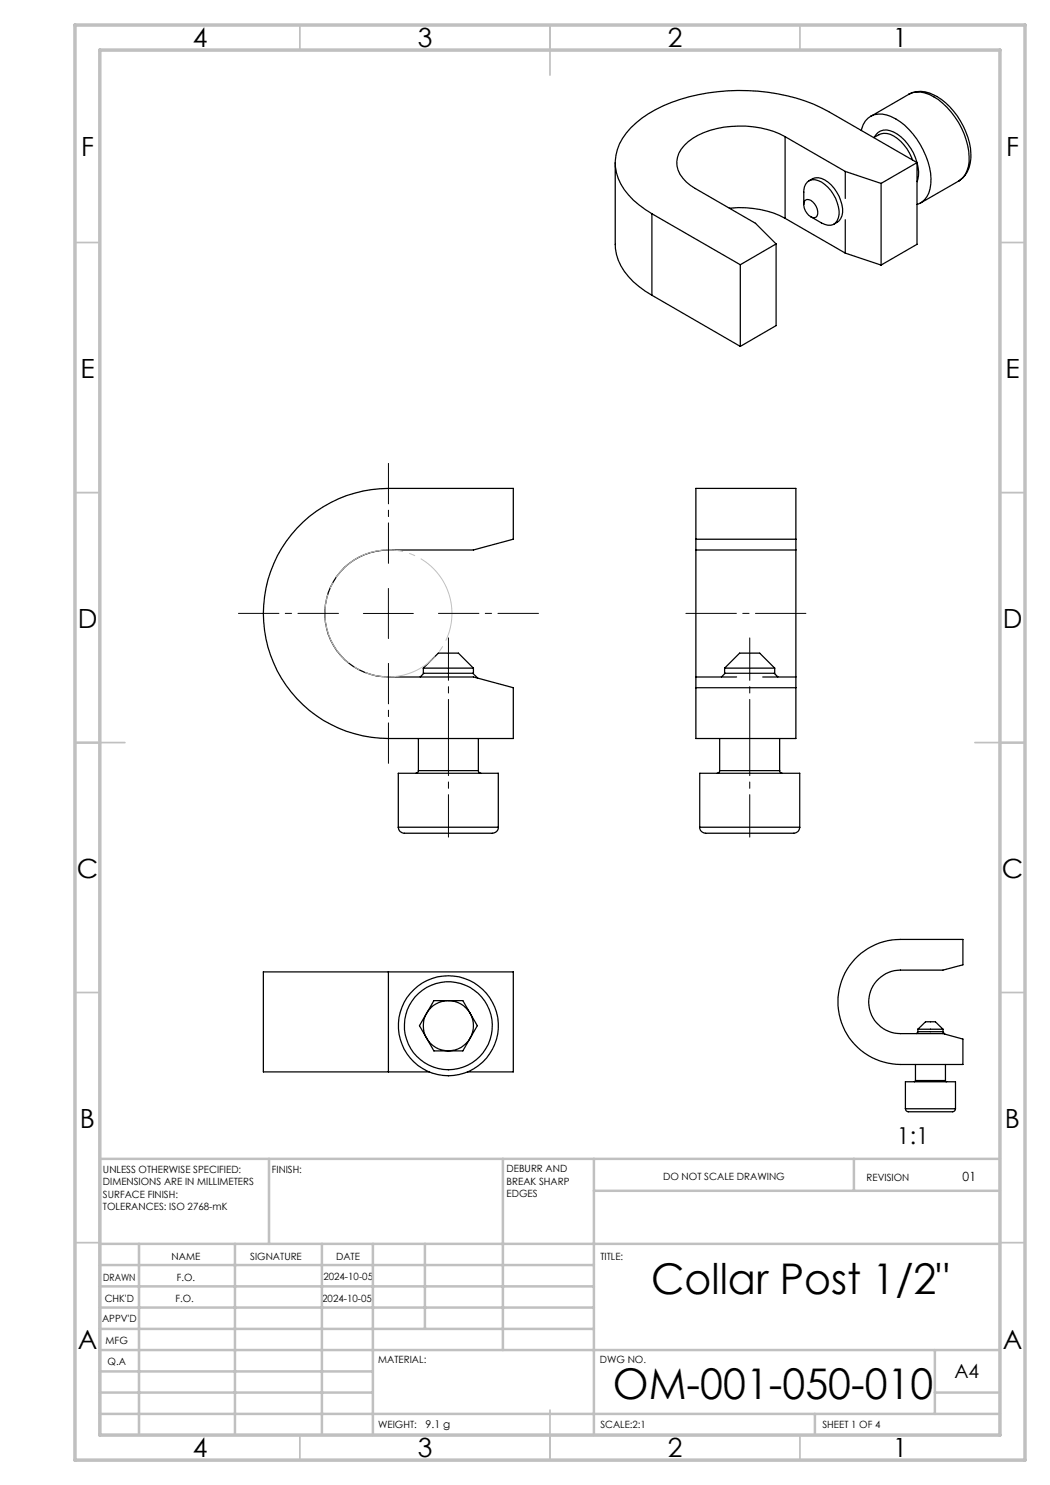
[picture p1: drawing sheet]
<svg xmlns="http://www.w3.org/2000/svg" width="210mm" height="297mm" viewBox="0 0 210 297" stroke-linecap="round" stroke-linejoin="round" font-family="sans-serif">
<g fill="none" stroke="#000" stroke-width=".25">
<path d="M181.8 18.8a5.3 5.3 0 0 1 5.6 .5 14.9 14.9 0 0 1 6.8 12.4 5.3 5.3 0 0 1-2.5 4.5h.1M181.8 18.8a4.8 4.8 0 0 1 5 .6 15.3 15.3 0 0 1 7 12.9 4.6 4.6 0 0 1-2 3.9M181.8 18.8l-7.7 4.5M123 32.5v16.4a10.9 10.9 0 0 0 4.8 8.4l2.6 1.8M157 27.3a19.8 19.8 0 0 0-18.4 .4 5.9 5.9 0 0 0-3.2 5.5 6.9 6.9 0 0 0 3.7 4.5l12 7 4.1 4.1M157 27.3l12.1 7M157 27.3v16.4M161.8 36.2a2.8 2.8 0 0 1 3.8 .2 7.4 7.4 0 0 1 2.8 6.8 2.53 2.53 0 0 1-1.6 1.6M169.1 34.3l7.1 2.4M169.1 34.3v5.4M172.3 26.1a3.8 3.8 0 0 1 5-3.1 14 14 0 0 1 8.3 9.3 9 9 0 0 1-.2 7 3.5 3.5 0 0 1-2 1.6M174.7 27.5a3.4 3.4 0 0 1 4.8 .2 9.4 9.4 0 0 1 3 4.3"/>
<path d="M174.9 27.4a2.61 2.61 0 0 1 3.9-1 9.8 9.8 0 0 1 4.9 8.8l-.3 1.1M176.2 36.7v16.3M183.4 32.5l-17.7-10.2a38.6 38.6 0 0 0-24.1-3.7 27.2 27.2 0 0 0-15.4 7 9.3 9.3 0 0 0-.5 13.4 19.4 19.4 0 0 0 4.7 3.8M183.4 32.5l-7.2 4.2M183.4 32.5v16.4l-7.2 4.1M191.8 36.2l-7.7 4.4M130.4 42.8l17.7 10.1M130.4 42.8v16.3M130.4 59.1l17.7 10.2M145.9 41.6a20.1 20.1 0 0 1 11.1 2.1M148.1 52.9v16.4M155.2 48.8l-7.1 4.1"/>
<path d="M155.2 48.8v16.3l-7.1 4.2M157 43.7l12.1 6.9M160.8 40.9a7.4 7.4 0 0 1 .3-4 1.89 1.89 0 0 1 2.5-.8 7.2 7.2 0 0 1 4.1 7.5 1.89 1.89 0 0 1-2.8 1.3l-2.7-1.5M161.1 40a1.7 1.7 0 0 1 2.1 1.3 1.98 1.98 0 0 1 0 2.1 1.82 1.82 0 0 1-2.1-1.2 1.98 1.98 0 0 1 0-2.2zM169.1 44v6.6M169.1 50.6l7.1 2.4M59.4 105.6a25 25 0 0 1 18.3-7.9h25v10.1l-8 2.2h-17a12.7 12.7 0 0 0-12.7 12.7 12.7 12.7 0 0 0 12.7 12.7h17l8 2.1v10.2h-25a25 25 0 0 1-22.9-15.1 25 25 0 0 1 4.6-27zM139.2 110v25.4M139.2 110v-12.3h20v12.3M139.2 110h20M139.2 107.8h20M159.2 110v25.4"/>
<path d="M84.7 133.6l3-3h4l3 3M84.7 133.6h10M84.7 133.6v1.1h10v-1.1M84.8 134.7l-.8 .7M94.5 134.7l1.1 .9M139.2 135.4h8.1M139.2 135.4v12.3h20v-12.3M139.2 137.5h20M144.9 133.6l3-3h4l3 3M144.9 133.6h10M144.9 133.6v1.1h10v-1.1M145 134.7l-.7 .7"/>
<path d="M152.5 135.4h6.7M154.8 134.7l.8 .7M83.7 154.1l-.2 .4-.3 .2M83.7 154.1h12M83.7 147.7v6.4M95.7 154.1v.3l.5 .3M95.7 147.7v6.4M143.9 154.1v.3l-.5 .3M143.9 154.1h12M143.9 147.7v6.4M155.9 154.1l.2 .4 .3 .2M155.9 147.7v6.4"/>
<path d="M79.7 165.4a1.41 1.41 0 0 0 1.8 1.2h15.4a2.82 2.82 0 0 0 2.6-.5l.2-.7M79.7 165.4v-10.7h20v10.7M79.7 165.4h20M139.9 165.4a1.39 1.39 0 0 0 1.9 1.2h15.5a2.6 2.6 0 0 0 2.4-.5l.2-.7M139.9 165.4v-10.7h20v10.7M139.9 165.4h20M77.7 194.4h-25v20h25M77.7 194.4h25v20h-9.2M77.7 194.4v20M171 191.8a12.5 12.5 0 0 1 9.1-3.9h12.5v5.1l-4 1h-8.5a6.4 6.4 0 0 0-6.4 6.4 6.4 6.4 0 0 0 6.4 6.3h8.5l4 1.1v5.1h-12.5a12.5 12.5 0 0 1-11.5-7.5 12.5 12.5 0 0 1 2.4-13.6zM77.7 214.4h8.1M86.8 200.1h5.8l2.9 5-2.9 5.1h-5.8l-2.9-5.1z"/>
<path d="M183.1 216.1l-.3 .3M183.1 216.1h6M183.1 212.9v3.2M183.6 205.8l1.5-1.4h2l1.5 1.4M183.6 205.8h5M183.6 205.8v.5h5v-.5M183.7 206.3l-.4 .4M188.5 206.3l.5 .6M189.1 216.1l.2 .3M189.1 212.9v3.2M181.1 221.8a.8 .8 0 0 0 1.1 .6h8.2a.64 .64 0 0 0 .7-.6M181.1 221.8v-5.4h10v5.4"/>
<path d="M181.1 221.8h10"/>
<circle cx="89.7" cy="205.2" r="10"/>
<circle cx="89.7" cy="205.2" r="8.8"/>
<circle cx="89.7" cy="205.1" r="5"/>
</g>
<path d="M89.8 119a12.7 12.7 0 0 0-21.2-5.2 12.7 12.7 0 0 0 5.6 21.1 12.7 12.7 0 0 0 15.9-15l-.3-.9" fill="none" stroke="#c0c0c0" stroke-width=".2" stroke-dasharray="15.2 1.3 1.3 1.3" stroke-dashoffset="5.8" stroke-linecap="butt"/>
<path d="M89.7 127.6v39.8M150 127.6v39.8" fill="none" stroke="#000" stroke-width=".2" stroke-dasharray="15.2 1.3 1.3 1.3" stroke-dashoffset="6.8"/>
<path d="M77.7 112.7v-20M67.7 122.7h-20M77.7 132.7v20M87.7 122.7h20" fill="none" stroke="#000" stroke-width=".2" stroke-dasharray="15.2 1.3 1.3 1.3" stroke-dashoffset="7.1"/>
<path d="M161.2 122.7h-24" fill="none" stroke="#000" stroke-width=".2" stroke-dasharray="15.2 1.3 1.3 1.3" stroke-dashoffset="5.1"/>
<path d="M77.7 117.7v10M72.7 122.7h10" fill="none" stroke="#000" stroke-width=".2"/>
<g fill="none" stroke="#c0c0c0" stroke-width=".35">
<path d="M60 5v5M110 5v10M160 5v5M15 48.5h5M200 48.5h5M15 98.5h5M200 98.5h5M15 148.5h10M195 148.5h10M15 198.5h5M200 198.5h5M15 248.5h5"/>
<path d="M200 248.5h5M60 287v5M110 282v10M160 287v5"/>
</g>
<g fill="none" stroke="#c0c0c0" stroke-width=".5">
<path d="M53.8 231.8v17M100.6 231.8v38.2M118.8 231.8v55.2M118.8 238.2h81.2M170.8 231.8v6.4M200 231.8h-180v55.2M20 248.8h180M20 257.3h98.8M20 253h98.8M27.8 248.8v38.2M47 248.8v38.2M64.4 248.8v38.2"/>
<path d="M74.6 248.8v38.2M85 248.8v17M20 265.8h98.8M20 261.5h98.8M20 278.5h54.6M20 274.3h54.6M20 270h180M187 278.5h13M187 270v12.8M20 282.8h180M163 282.8v4.2"/>
</g>
<path d="M15 5h190v287h-190zM20 10h180v277h-180z" fill="none" stroke="#c0c0c0" stroke-width=".7"/>
<g font-size="8.5">
<text x="130.2" y="258.8">Collar Post 1/2&quot;</text>
<text x="122.6" y="279.7">OM-001-050-010</text>
</g>
<g font-size="5.3">
<text x="38.5" y="9.5">4</text>
<text x="83.5" y="9.5">3</text>
<text x="133.6" y="9.5">2</text>
<text x="178.6" y="9.5">1</text>
<text x="16.2" y="31.3">F</text>
<text x="201.2" y="31.3">F</text>
<text x="16.1" y="75.5">E</text>
<text x="201.1" y="75.5">E</text>
<text x="15.5" y="125.5">D</text>
<text x="200.5" y="125.5">D</text>
<text x="15.4" y="175.5">C</text>
<text x="200.4" y="175.5">C</text>
<text x="16" y="225.5">B</text>
<text x="201" y="225.5">B</text>
<text x="15.5" y="269.8">A</text>
<text x="200.5" y="269.8">A</text>
<text x="38.5" y="291.5">4</text>
<text x="83.5" y="291.5">3</text>
<text x="133.6" y="291.5">2</text>
<text x="178.6" y="291.5">1</text>
</g>
<text font-size="4.7" x="179.4" y="228.7">1:1</text>
<text font-size="3.9" x="190.9" y="275.5">A4</text>
<text font-size="2.5" x="192.5" y="236.1">01</text>
<text font-size="2.1" x="85.1" y="285.6">9.1 g</text>
<g font-size="2">
<text x="20.6" y="234.6">UNLESS OTHERWISE SPECIFIED:</text>
<text x="20.6" y="237.1">DIMENSIONS ARE IN MILLIMETERS</text>
<text x="20.6" y="239.6">SURFACE FINISH:</text>
<text x="54.4" y="234.6">FINISH:</text>
<text x="101.3" y="234.5">DEBURR AND</text>
<text x="101.3" y="237">BREAK SHARP</text>
<text x="101.3" y="239.5">EDGES</text>
<text x="132.6" y="236">DO NOT SCALE DRAWING</text>
<text x="173.3" y="236.2">REVISION</text>
<text x="20.6" y="242.1">TOLERANCES: ISO 2768-mK</text>
<text x="34.3" y="252">NAME</text>
<text x="50" y="251.9">SIGNATURE</text>
<text x="67.2" y="251.9">DATE</text>
<text x="120.1" y="251.9">TITLE:</text>
<text x="20.6" y="256.1">DRAWN</text>
<text x="35.3" y="256.1">F.O.</text>
<text x="64.7" y="255.9">2024-10-05</text>
<text x="20.9" y="260.3">CHK'D</text>
<text x="35.1" y="260.3">F.O.</text>
<text x="64.4" y="260.3">2024-10-05</text>
<text x="20.4" y="264.4">APPV'D</text>
<text x="21.1" y="268.8">MFG</text>
<text x="21.5" y="273">Q.A</text>
<text x="75.6" y="272.5">MATERIAL:</text>
<text x="120" y="272.5">DWG NO.</text>
<text x="75.6" y="285.5">WEIGHT:</text>
<text x="120.1" y="285.6">SCALE:2:1</text>
<text x="164.5" y="285.6">SHEET 1 OF 4</text>
</g>
</svg>
